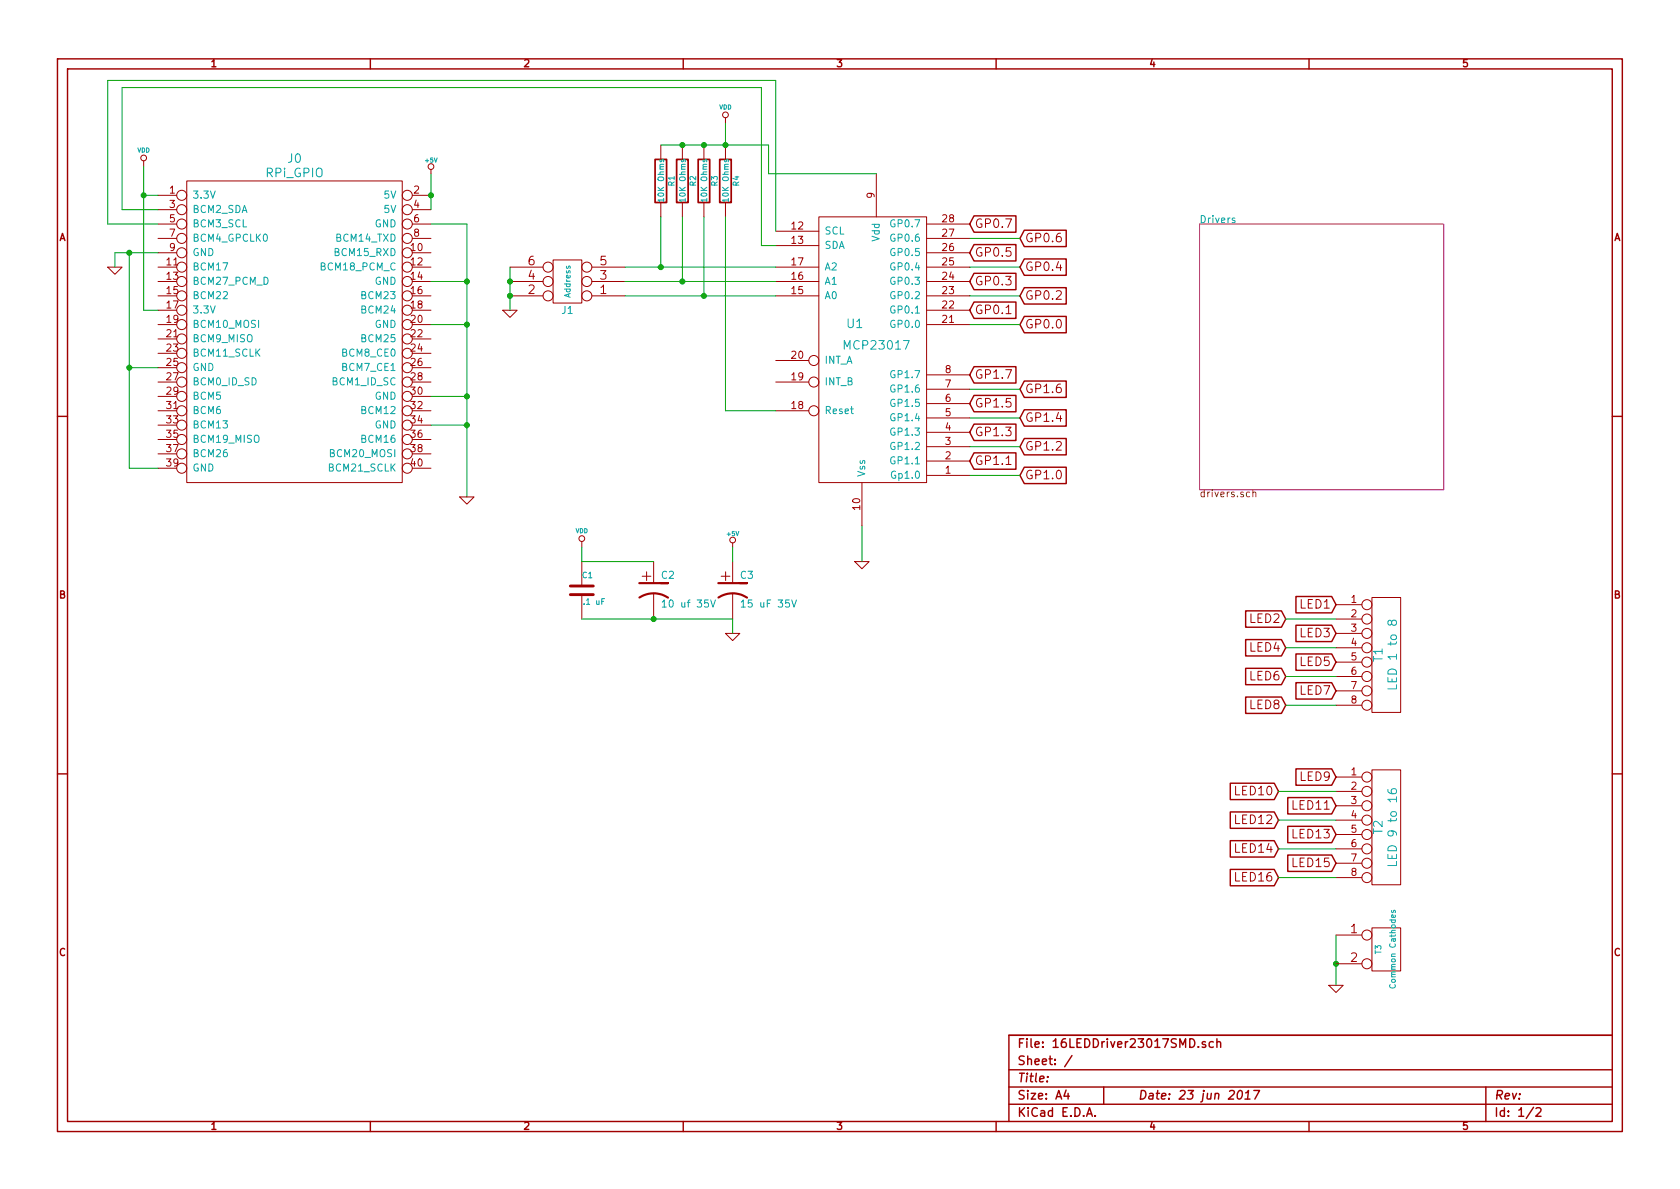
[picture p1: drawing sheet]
EESchema Schematic File Version 2
LIBS:power
LIBS:device
LIBS:transistors
LIBS:conn
LIBS:linear
LIBS:regul
LIBS:74xx
LIBS:cmos4000
LIBS:adc-dac
LIBS:memory
LIBS:xilinx
LIBS:special
LIBS:microcontrollers
LIBS:dsp
LIBS:microchip
LIBS:analog_switches
LIBS:motorola
LIBS:texas
LIBS:intel
LIBS:audio
LIBS:interface
LIBS:digital-audio
LIBS:philips
LIBS:display
LIBS:cypress
LIBS:siliconi
LIBS:opto
LIBS:atmel
LIBS:contrib
LIBS:valves
LIBS:bc848
LIBS:16LEDDriver23017SMD-cache
EELAYER 27 0
EELAYER END
$Descr A4 11693 8268
encoding utf-8
Sheet 1 2
Title ""
Date "23 jun 2017"
Rev ""
Comp ""
Comment1 ""
Comment2 ""
Comment3 ""
Comment4 ""
$EndDescr
$Comp
L RPi_GPIO J0
U 1 1
P 1300 1350
F 0 "J0" H 2050 1600 60  0000 C CNN
F 1 "RPi_GPIO" H 2050 1500 60  0000 C CNN
F 2 "RPi_Hat:Samtec_HLE-120-02-XXX-DV-BE-XX-XX" H 1300 1350 60  0001 C CNN
F 3 "" H 1300 1350 60  0000 C CNN
	1    1300 1350
	1    0    0    -1  
$EndComp
$Comp
L MCP23017 U1
U 1 1
P 6100 2400
F 0 "U1" H 5950 2550 60  0000 C CNN
F 1 "MCP23017" H 6100 2400 60  0000 C CNN
F 2 "SOIC-28" H 6100 2400 60  0001 C CNN
F 3 "~" H 6100 2400 60  0000 C CNN
	1    6100 2400
	1    0    0    -1  
$EndComp
$Comp
L CONN_3X2 J1
U 1 1
P 3950 1900
F 0 "J1" H 3950 2150 50  0000 C CNN
F 1 "Address" V 3950 1950 40  0000 C CNN
F 2 "pin_array_3x2" H 3950 1900 60  0001 C CNN
F 3 "~" H 3950 1900 60  0000 C CNN
	1    3950 1900
	-1   0    0    1   
$EndComp
$Comp
L R R1
U 1 1
P 4600 1250
F 0 "R1" V 4680 1250 40  0000 C CNN
F 1 "10K Ohms" V 4607 1251 40  0000 C CNN
F 2 "~" V 4530 1250 30  0000 C CNN
F 3 "~" H 4600 1250 30  0000 C CNN
	1    4600 1250
	1    0    0    -1  
$EndComp
$Comp
L R R2
U 1 1
P 4750 1250
F 0 "R2" V 4830 1250 40  0000 C CNN
F 1 "10K Ohms" V 4757 1251 40  0000 C CNN
F 2 "~" V 4680 1250 30  0000 C CNN
F 3 "~" H 4750 1250 30  0000 C CNN
	1    4750 1250
	1    0    0    -1  
$EndComp
$Comp
L R R3
U 1 1
P 4900 1250
F 0 "R3" V 4980 1250 40  0000 C CNN
F 1 "10K Ohms" V 4907 1251 40  0000 C CNN
F 2 "~" V 4830 1250 30  0000 C CNN
F 3 "~" H 4900 1250 30  0000 C CNN
	1    4900 1250
	1    0    0    -1  
$EndComp
$Comp
L R R4
U 1 1
P 5050 1250
F 0 "R4" V 5130 1250 40  0000 C CNN
F 1 "10K Ohms" V 5057 1251 40  0000 C CNN
F 2 "~" V 4980 1250 30  0000 C CNN
F 3 "~" H 5050 1250 30  0000 C CNN
	1    5050 1250
	1    0    0    -1  
$EndComp
$Comp
L GND #PWR01
U 1 1
P 3550 2150
F 0 "#PWR01" H 3550 2150 30  0001 C CNN
F 1 "GND" H 3550 2080 30  0001 C CNN
F 2 "" H 3550 2150 60  0000 C CNN
F 3 "" H 3550 2150 60  0000 C CNN
	1    3550 2150
	1    0    0    -1  
$EndComp
$Comp
L VDD #PWR02
U 1 1
P 5050 850
F 0 "#PWR02" H 5050 950 30  0001 C CNN
F 1 "VDD" H 5050 960 30  0000 C CNN
F 2 "" H 5050 850 60  0000 C CNN
F 3 "" H 5050 850 60  0000 C CNN
	1    5050 850 
	1    0    0    -1  
$EndComp
$Comp
L GND #PWR03
U 1 1
P 6000 3900
F 0 "#PWR03" H 6000 3900 30  0001 C CNN
F 1 "GND" H 6000 3830 30  0001 C CNN
F 2 "" H 6000 3900 60  0000 C CNN
F 3 "" H 6000 3900 60  0000 C CNN
	1    6000 3900
	1    0    0    -1  
$EndComp
$Comp
L VDD #PWR04
U 1 1
P 1000 1150
F 0 "#PWR04" H 1000 1250 30  0001 C CNN
F 1 "VDD" H 1000 1260 30  0000 C CNN
F 2 "" H 1000 1150 60  0000 C CNN
F 3 "" H 1000 1150 60  0000 C CNN
	1    1000 1150
	1    0    0    -1  
$EndComp
$Comp
L +5V #PWR05
U 1 1
P 3000 1200
F 0 "#PWR05" H 3000 1290 20  0001 C CNN
F 1 "+5V" H 3000 1290 30  0000 C CNN
F 2 "" H 3000 1200 60  0000 C CNN
F 3 "" H 3000 1200 60  0000 C CNN
	1    3000 1200
	1    0    0    -1  
$EndComp
$Comp
L GND #PWR06
U 1 1
P 800 1850
F 0 "#PWR06" H 800 1850 30  0001 C CNN
F 1 "GND" H 800 1780 30  0001 C CNN
F 2 "" H 800 1850 60  0000 C CNN
F 3 "" H 800 1850 60  0000 C CNN
	1    800  1850
	1    0    0    -1  
$EndComp
Wire Wire Line
	4350 1850 5400 1850
Wire Wire Line
	4350 1950 5400 1950
Wire Wire Line
	4350 2050 5400 2050
Wire Wire Line
	3550 1850 3550 2150
Connection ~ 3550 1950
Connection ~ 3550 2050
Wire Wire Line
	4600 1500 4600 1850
Connection ~ 4600 1850
Wire Wire Line
	4750 1500 4750 1950
Connection ~ 4750 1950
Wire Wire Line
	4900 1500 4900 2050
Connection ~ 4900 2050
Wire Wire Line
	5050 1500 5050 2850
Wire Wire Line
	5050 2850 5400 2850
Wire Wire Line
	4600 1000 5350 1000
Connection ~ 4900 1000
Connection ~ 4750 1000
Wire Wire Line
	5050 1000 5050 850 
Wire Wire Line
	6100 1200 5350 1200
Wire Wire Line
	5350 1200 5350 1000
Connection ~ 5050 1000
Wire Wire Line
	6000 3650 6000 3900
Wire Wire Line
	1000 1150 1000 2150
Wire Wire Line
	1000 1350 1100 1350
Wire Wire Line
	1000 2150 1100 2150
Connection ~ 1000 1350
Wire Wire Line
	3000 1200 3000 1450
Connection ~ 3000 1350
Wire Wire Line
	1100 1750 800  1750
Wire Wire Line
	800  1750 800  1850
Wire Wire Line
	1100 2550 900  2550
Wire Wire Line
	900  1750 900  3250
Connection ~ 900  1750
Wire Wire Line
	900  3250 1100 3250
Connection ~ 900  2550
Wire Wire Line
	3250 2950 3000 2950
Wire Wire Line
	3250 1550 3250 3450
Wire Wire Line
	3250 2750 3000 2750
Wire Wire Line
	3250 2250 3000 2250
Connection ~ 3250 2750
Wire Wire Line
	3000 1950 3250 1950
Connection ~ 3250 2250
Wire Wire Line
	3000 1550 3250 1550
Connection ~ 3250 1950
$Comp
L GND #PWR07
U 1 1
P 3250 3450
F 0 "#PWR07" H 3250 3450 30  0001 C CNN
F 1 "GND" H 3250 3380 30  0001 C CNN
F 2 "" H 3250 3450 60  0000 C CNN
F 3 "" H 3250 3450 60  0000 C CNN
	1    3250 3450
	1    0    0    -1  
$EndComp
Connection ~ 3250 2950
Wire Wire Line
	5400 1600 5400 550 
Wire Wire Line
	5400 550  750  550 
Wire Wire Line
	750  550  750  1550
Wire Wire Line
	750  1550 1100 1550
Wire Wire Line
	1100 1450 850  1450
Wire Wire Line
	850  1450 850  600 
Wire Wire Line
	850  600  5300 600 
Wire Wire Line
	5300 600  5300 1700
Wire Wire Line
	5300 1700 5400 1700
$Sheet
S 8350 1550 1700 1850
U 594C1268
F0 "Drivers" 50
F1 "drivers.sch" 50
$EndSheet
Text GLabel 6750 1550 2    60   Input ~ 0
GP0.7
Text GLabel 7100 1650 2    60   Input ~ 0
GP0.6
Text GLabel 6750 1750 2    60   Input ~ 0
GP0.5
Text GLabel 6750 1950 2    60   Input ~ 0
GP0.3
Text GLabel 6750 2150 2    60   Input ~ 0
GP0.1
Text GLabel 7100 1850 2    60   Input ~ 0
GP0.4
Text GLabel 7100 2050 2    60   Input ~ 0
GP0.2
Text GLabel 7100 2250 2    60   Input ~ 0
GP0.0
Wire Wire Line
	6750 1650 7100 1650
Wire Wire Line
	6750 1850 7100 1850
Wire Wire Line
	6750 2050 7100 2050
Wire Wire Line
	6750 2250 7100 2250
Text GLabel 6750 2600 2    60   Input ~ 0
GP1.7
Text GLabel 6750 2800 2    60   Input ~ 0
GP1.5
Text GLabel 6750 3000 2    60   Input ~ 0
GP1.3
Text GLabel 6750 3200 2    60   Input ~ 0
GP1.1
Text GLabel 7100 2700 2    60   Input ~ 0
GP1.6
Text GLabel 7100 2900 2    60   Input ~ 0
GP1.4
Text GLabel 7100 3100 2    60   Input ~ 0
GP1.2
Text GLabel 7100 3300 2    60   Input ~ 0
GP1.0
Wire Wire Line
	6750 2700 7100 2700
Wire Wire Line
	6750 2900 7100 2900
Wire Wire Line
	6750 3100 7100 3100
Wire Wire Line
	6750 3300 7100 3300
$Comp
L CONN_8 T1
U 1 1
P 9650 4550
F 0 "T1" V 9600 4550 60  0000 C CNN
F 1 "LED 1 to 8" V 9700 4550 60  0000 C CNN
F 2 "~" H 9650 4550 60  0000 C CNN
F 3 "~" H 9650 4550 60  0000 C CNN
	1    9650 4550
	1    0    0    -1  
$EndComp
$Comp
L CONN_8 T2
U 1 1
P 9650 5750
F 0 "T2" V 9600 5750 60  0000 C CNN
F 1 "LED 9 to 16" V 9700 5750 60  0000 C CNN
F 2 "~" H 9650 5750 60  0000 C CNN
F 3 "~" H 9650 5750 60  0000 C CNN
	1    9650 5750
	1    0    0    -1  
$EndComp
Wire Wire Line
	9300 6500 9300 6850
Connection ~ 9300 6700
$Comp
L GND #PWR08
U 1 1
P 9300 6850
F 0 "#PWR08" H 9300 6850 30  0001 C CNN
F 1 "GND" H 9300 6780 30  0001 C CNN
F 2 "" H 9300 6850 60  0000 C CNN
F 3 "" H 9300 6850 60  0000 C CNN
	1    9300 6850
	1    0    0    -1  
$EndComp
Text GLabel 9300 4200 0    60   Input ~ 0
LED1
Text GLabel 9300 4400 0    60   Input ~ 0
LED3
Text GLabel 9300 4600 0    60   Input ~ 0
LED5
Text GLabel 9300 4800 0    60   Input ~ 0
LED7
Text GLabel 8950 4300 0    60   Input ~ 0
LED2
Text GLabel 8950 4500 0    60   Input ~ 0
LED4
Text GLabel 8950 4700 0    60   Input ~ 0
LED6
Text GLabel 8950 4900 0    60   Input ~ 0
LED8
Wire Wire Line
	9300 4300 8950 4300
Wire Wire Line
	9300 4500 8950 4500
Wire Wire Line
	9300 4700 8950 4700
Wire Wire Line
	9300 4900 8950 4900
Text GLabel 9300 5400 0    60   Input ~ 0
LED9
Text GLabel 9300 5600 0    60   Input ~ 0
LED11
Text GLabel 9300 5800 0    60   Input ~ 0
LED13
Text GLabel 9300 6000 0    60   Input ~ 0
LED15
Text GLabel 8900 5500 0    60   Input ~ 0
LED10
Text GLabel 8900 5700 0    60   Input ~ 0
LED12
Text GLabel 8900 5900 0    60   Input ~ 0
LED14
Text GLabel 8900 6100 0    60   Input ~ 0
LED16
Wire Wire Line
	9300 5500 8900 5500
Wire Wire Line
	9300 5700 8900 5700
Wire Wire Line
	9300 5900 8900 5900
Wire Wire Line
	9300 6100 8900 6100
$Comp
L C C1
U 1 1
P 4050 4100
F 0 "C1" H 4050 4200 40  0000 L CNN
F 1 ".1 uF" H 4056 4015 40  0000 L CNN
F 2 "~" H 4088 3950 30  0000 C CNN
F 3 "~" H 4050 4100 60  0000 C CNN
	1    4050 4100
	1    0    0    -1  
$EndComp
$Comp
L CP1 C2
U 1 1
P 4550 4100
F 0 "C2" H 4600 4200 50  0000 L CNN
F 1 "10 uf 35V" H 4600 4000 50  0000 L CNN
F 2 "~" H 4550 4100 60  0000 C CNN
F 3 "~" H 4550 4100 60  0000 C CNN
	1    4550 4100
	1    0    0    -1  
$EndComp
$Comp
L CP1 C3
U 1 1
P 5100 4100
F 0 "C3" H 5150 4200 50  0000 L CNN
F 1 "15 uF 35V" H 5150 4000 50  0000 L CNN
F 2 "~" H 5100 4100 60  0000 C CNN
F 3 "~" H 5100 4100 60  0000 C CNN
	1    5100 4100
	1    0    0    -1  
$EndComp
$Comp
L GND #PWR09
U 1 1
P 5100 4400
F 0 "#PWR09" H 5100 4400 30  0001 C CNN
F 1 "GND" H 5100 4330 30  0001 C CNN
F 2 "" H 5100 4400 60  0000 C CNN
F 3 "" H 5100 4400 60  0000 C CNN
	1    5100 4400
	1    0    0    -1  
$EndComp
Wire Wire Line
	5100 4300 5100 4400
Wire Wire Line
	4050 4300 5100 4300
Connection ~ 4550 4300
$Comp
L VDD #PWR010
U 1 1
P 4050 3800
F 0 "#PWR010" H 4050 3900 30  0001 C CNN
F 1 "VDD" H 4050 3910 30  0000 C CNN
F 2 "" H 4050 3800 60  0000 C CNN
F 3 "" H 4050 3800 60  0000 C CNN
	1    4050 3800
	1    0    0    -1  
$EndComp
$Comp
L +5V #PWR011
U 1 1
P 5100 3800
F 0 "#PWR011" H 5100 3890 20  0001 C CNN
F 1 "+5V" H 5100 3890 30  0000 C CNN
F 2 "" H 5100 3800 60  0000 C CNN
F 3 "" H 5100 3800 60  0000 C CNN
	1    5100 3800
	1    0    0    -1  
$EndComp
Wire Wire Line
	5100 3800 5100 3900
Wire Wire Line
	4550 3900 4050 3900
Wire Wire Line
	4050 3900 4050 3800
$Comp
L CONN_2 T3
U 1 1
P 9650 6600
F 0 "T3" V 9600 6600 40  0000 C CNN
F 1 "Common Cathodes" V 9700 6600 40  0000 C CNN
F 2 "~" H 9650 6600 60  0000 C CNN
F 3 "~" H 9650 6600 60  0000 C CNN
	1    9650 6600
	1    0    0    -1  
$EndComp
$EndSCHEMATC
